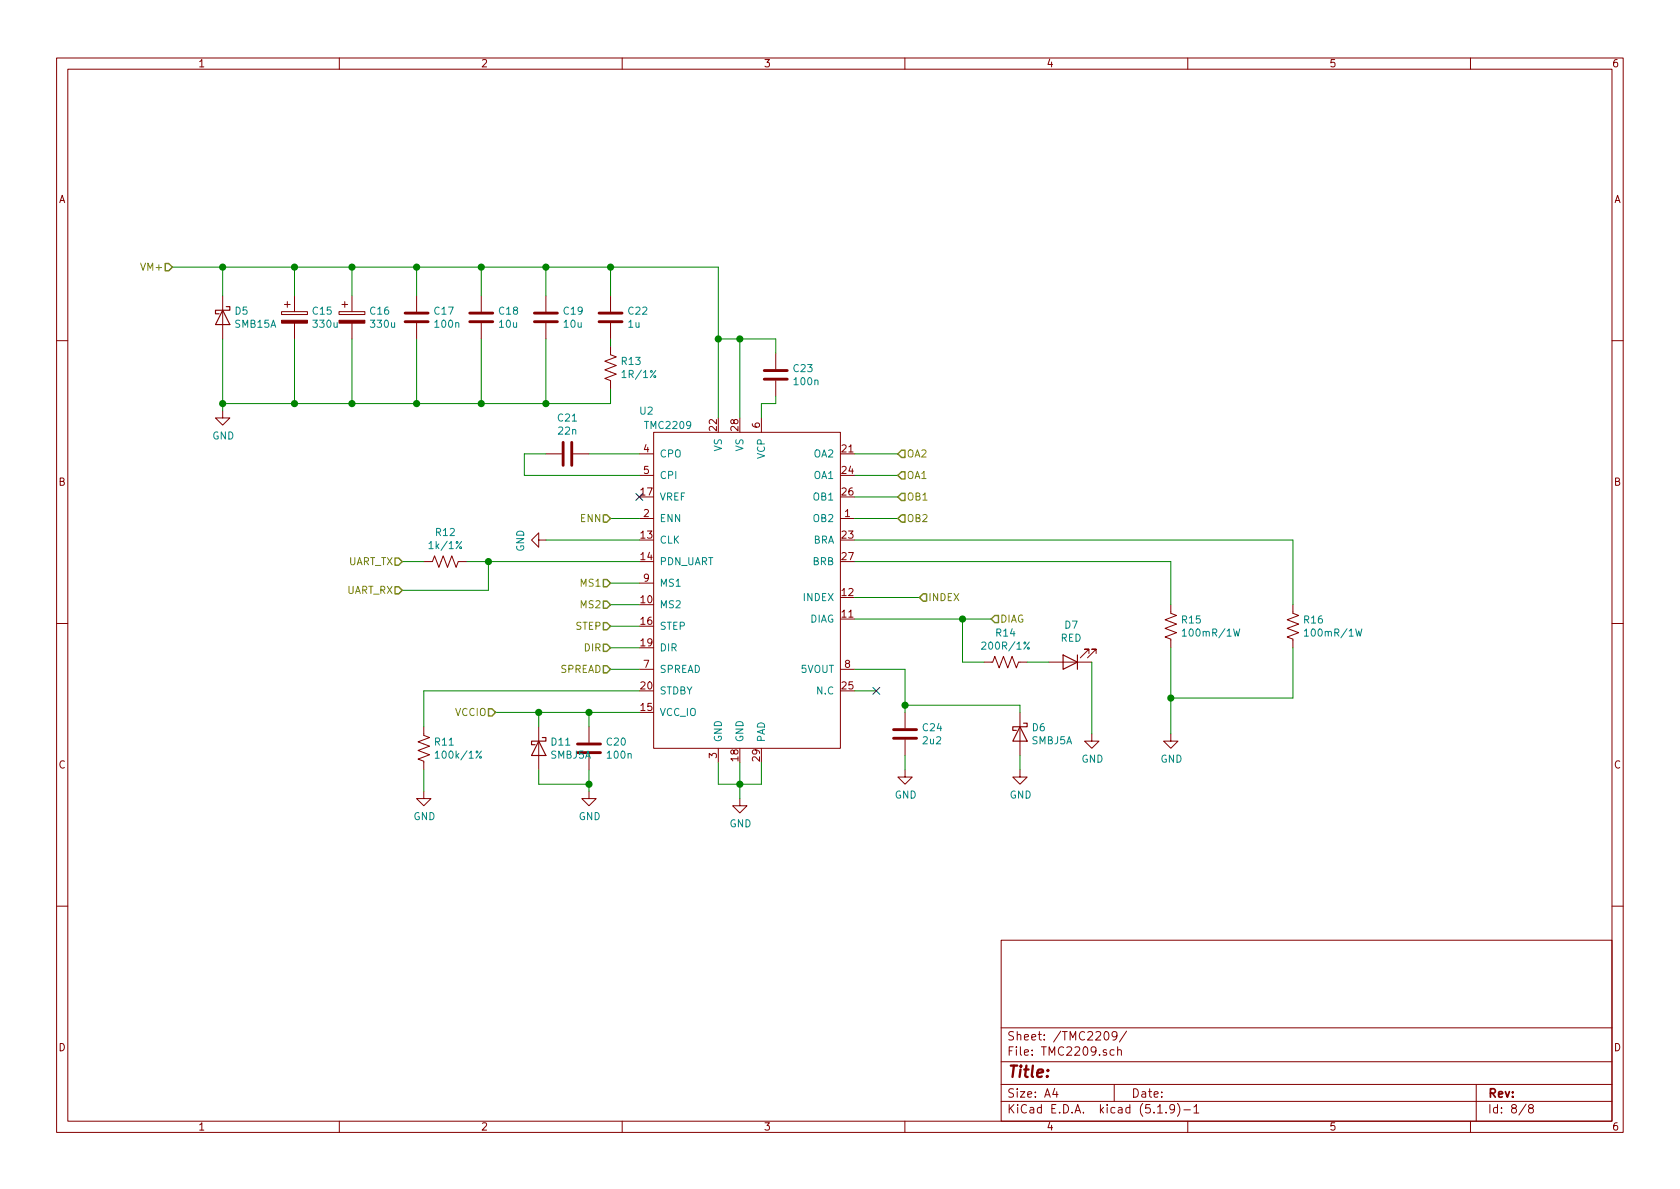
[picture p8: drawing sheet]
EESchema Schematic File Version 4
EELAYER 30 0
EELAYER END
$Descr A4 11693 8268
encoding utf-8
Sheet 8 8
Title ""
Date ""
Rev ""
Comp ""
Comment1 ""
Comment2 ""
Comment3 ""
Comment4 ""
$EndDescr
$Comp
L MMTK:TMC2209 U2
U 1 1
P 4550 3000
F 0 "U2" H 4500 3150 50  0000 C CNN
F 1 "TMC2209" H 4650 3050 50  0000 C CNN
F 2 "Package_DFN_QFN:QFN-28-1EP_5x5mm_P0.5mm_EP3.35x3.35mm_ThermalVias" H 4300 3400 50  0001 C CNN
F 3 "" H 4300 3400 50  0001 C CNN
	1    4550 3000
	1    0    0    -1  
$EndComp
$Comp
L MMTK-rescue:C-Device-MMTK-rescue C20
U 1 1
P 4100 5200
F 0 "C20" H 4215 5246 50  0000 L CNN
F 1 "100n" H 4215 5155 50  0000 L CNN
F 2 "Capacitor_SMD:C_0603_1608Metric" H 4138 5050 50  0001 C CNN
F 3 "~" H 4100 5200 50  0001 C CNN
	1    4100 5200
	1    0    0    -1  
$EndComp
$Comp
L MMTK-rescue:GND-power-MMTK-rescue #PWR0121
U 1 1
P 4100 5500
F 0 "#PWR0121" H 4100 5250 50  0001 C CNN
F 1 "GND" H 4105 5327 50  0000 C CNN
F 2 "" H 4100 5500 50  0001 C CNN
F 3 "" H 4100 5500 50  0001 C CNN
	1    4100 5500
	1    0    0    -1  
$EndComp
Wire Wire Line
	4100 5500 4100 5450
Wire Wire Line
	5000 5300 5000 5450
Wire Wire Line
	5000 5450 5150 5450
Wire Wire Line
	5300 5450 5300 5300
Wire Wire Line
	5150 5300 5150 5450
Connection ~ 5150 5450
Wire Wire Line
	5150 5450 5300 5450
$Comp
L MMTK-rescue:GND-power-MMTK-rescue #PWR0122
U 1 1
P 5150 5550
F 0 "#PWR0122" H 5150 5300 50  0001 C CNN
F 1 "GND" H 5155 5377 50  0000 C CNN
F 2 "" H 5150 5550 50  0001 C CNN
F 3 "" H 5150 5550 50  0001 C CNN
	1    5150 5550
	1    0    0    -1  
$EndComp
Wire Wire Line
	5150 5550 5150 5450
$Comp
L MMTK-rescue:C-Device-MMTK-rescue C24
U 1 1
P 6300 5100
F 0 "C24" H 6415 5146 50  0000 L CNN
F 1 "2u2" H 6415 5055 50  0000 L CNN
F 2 "Capacitor_SMD:C_0603_1608Metric" H 6338 4950 50  0001 C CNN
F 3 "~" H 6300 5100 50  0001 C CNN
	1    6300 5100
	1    0    0    -1  
$EndComp
$Comp
L MMTK-rescue:GND-power-MMTK-rescue #PWR0123
U 1 1
P 6300 5350
F 0 "#PWR0123" H 6300 5100 50  0001 C CNN
F 1 "GND" H 6305 5177 50  0000 C CNN
F 2 "" H 6300 5350 50  0001 C CNN
F 3 "" H 6300 5350 50  0001 C CNN
	1    6300 5350
	1    0    0    -1  
$EndComp
Wire Wire Line
	6300 5350 6300 5250
$Comp
L MMTK-rescue:D_Schottky-Device-MMTK-rescue D6
U 1 1
P 7100 5100
F 0 "D6" V 7054 5179 50  0000 L CNN
F 1 "SMBJ5A" V 7145 5179 50  0000 L CNN
F 2 "Diode_SMD:D_SMB" H 7100 5100 50  0001 C CNN
F 3 "~" H 7100 5100 50  0001 C CNN
	1    7100 5100
	0    1    1    0   
$EndComp
Wire Wire Line
	7100 4950 7100 4900
$Comp
L MMTK-rescue:GND-power-MMTK-rescue #PWR0124
U 1 1
P 7100 5350
F 0 "#PWR0124" H 7100 5100 50  0001 C CNN
F 1 "GND" H 7105 5177 50  0000 C CNN
F 2 "" H 7100 5350 50  0001 C CNN
F 3 "" H 7100 5350 50  0001 C CNN
	1    7100 5350
	1    0    0    -1  
$EndComp
Wire Wire Line
	7100 5350 7100 5250
$Comp
L MMTK-rescue:R_US-Device-MMTK-rescue R14
U 1 1
P 7000 4600
F 0 "R14" V 6795 4600 50  0000 C CNN
F 1 "200R/1%" V 6886 4600 50  0000 C CNN
F 2 "Resistor_SMD:R_0603_1608Metric" V 7040 4590 50  0001 C CNN
F 3 "~" H 7000 4600 50  0001 C CNN
	1    7000 4600
	0    1    1    0   
$EndComp
Wire Wire Line
	6700 4600 6850 4600
$Comp
L MMTK-rescue:LED-Device-MMTK-rescue D7
U 1 1
P 7450 4600
F 0 "D7" H 7443 4345 50  0000 C CNN
F 1 "RED" H 7443 4436 50  0000 C CNN
F 2 "LED_SMD:LED_0603_1608Metric" H 7450 4600 50  0001 C CNN
F 3 "~" H 7450 4600 50  0001 C CNN
	1    7450 4600
	-1   0    0    1   
$EndComp
Wire Wire Line
	7150 4600 7300 4600
$Comp
L MMTK-rescue:GND-power-MMTK-rescue #PWR0125
U 1 1
P 7600 5100
F 0 "#PWR0125" H 7600 4850 50  0001 C CNN
F 1 "GND" H 7605 4927 50  0000 C CNN
F 2 "" H 7600 5100 50  0001 C CNN
F 3 "" H 7600 5100 50  0001 C CNN
	1    7600 5100
	1    0    0    -1  
$EndComp
Wire Wire Line
	7600 5100 7600 4600
Text HLabel 6400 4150 2    50   Input ~ 0
INDEX
Wire Wire Line
	6400 4150 5950 4150
$Comp
L MMTK-rescue:C-Device-MMTK-rescue C23
U 1 1
P 5400 2600
F 0 "C23" H 5515 2646 50  0000 L CNN
F 1 "100n" H 5515 2555 50  0000 L CNN
F 2 "Capacitor_SMD:C_0603_1608Metric" H 5438 2450 50  0001 C CNN
F 3 "~" H 5400 2600 50  0001 C CNN
	1    5400 2600
	1    0    0    -1  
$EndComp
Wire Wire Line
	5300 2900 5300 2800
Wire Wire Line
	5300 2800 5400 2800
Wire Wire Line
	5400 2800 5400 2750
Wire Wire Line
	5150 2900 5150 2350
Wire Wire Line
	5150 2350 5400 2350
Wire Wire Line
	5400 2350 5400 2450
Wire Wire Line
	5000 2900 5000 2350
Wire Wire Line
	5000 2350 5150 2350
Connection ~ 5150 2350
Text HLabel 1200 1850 0    50   Input ~ 0
VM+
Wire Wire Line
	1200 1850 1550 1850
Wire Wire Line
	1550 1850 1550 2050
Wire Wire Line
	1550 1850 2050 1850
Wire Wire Line
	5000 1850 5000 2350
Connection ~ 1550 1850
Connection ~ 5000 2350
$Comp
L MMTK-rescue:GND-power-MMTK-rescue #PWR0126
U 1 1
P 1550 2850
F 0 "#PWR0126" H 1550 2600 50  0001 C CNN
F 1 "GND" H 1555 2677 50  0000 C CNN
F 2 "" H 1550 2850 50  0001 C CNN
F 3 "" H 1550 2850 50  0001 C CNN
	1    1550 2850
	1    0    0    -1  
$EndComp
Wire Wire Line
	1550 2350 1550 2800
$Comp
L MMTK-rescue:CP-Device-MMTK-rescue C15
U 1 1
P 2050 2200
F 0 "C15" H 2168 2246 50  0000 L CNN
F 1 "330u" H 2168 2155 50  0000 L CNN
F 2 "Capacitor_SMD:CP_Elec_10x10" H 2088 2050 50  0001 C CNN
F 3 "~" H 2050 2200 50  0001 C CNN
	1    2050 2200
	1    0    0    -1  
$EndComp
$Comp
L MMTK-rescue:CP-Device-MMTK-rescue C16
U 1 1
P 2450 2200
F 0 "C16" H 2568 2246 50  0000 L CNN
F 1 "330u" H 2568 2155 50  0000 L CNN
F 2 "Capacitor_SMD:CP_Elec_10x10" H 2488 2050 50  0001 C CNN
F 3 "~" H 2450 2200 50  0001 C CNN
	1    2450 2200
	1    0    0    -1  
$EndComp
$Comp
L MMTK-rescue:C-Device-MMTK-rescue C17
U 1 1
P 2900 2200
F 0 "C17" H 3015 2246 50  0000 L CNN
F 1 "100n" H 3015 2155 50  0000 L CNN
F 2 "Capacitor_SMD:C_0603_1608Metric" H 2938 2050 50  0001 C CNN
F 3 "~" H 2900 2200 50  0001 C CNN
	1    2900 2200
	1    0    0    -1  
$EndComp
$Comp
L MMTK-rescue:C-Device-MMTK-rescue C18
U 1 1
P 3350 2200
F 0 "C18" H 3465 2246 50  0000 L CNN
F 1 "10u" H 3465 2155 50  0000 L CNN
F 2 "Capacitor_SMD:C_1206_3216Metric" H 3388 2050 50  0001 C CNN
F 3 "~" H 3350 2200 50  0001 C CNN
	1    3350 2200
	1    0    0    -1  
$EndComp
$Comp
L MMTK-rescue:C-Device-MMTK-rescue C19
U 1 1
P 3800 2200
F 0 "C19" H 3915 2246 50  0000 L CNN
F 1 "10u" H 3915 2155 50  0000 L CNN
F 2 "Capacitor_SMD:C_1206_3216Metric" H 3838 2050 50  0001 C CNN
F 3 "~" H 3800 2200 50  0001 C CNN
	1    3800 2200
	1    0    0    -1  
$EndComp
$Comp
L MMTK-rescue:C-Device-MMTK-rescue C22
U 1 1
P 4250 2200
F 0 "C22" H 4365 2246 50  0000 L CNN
F 1 "1u" H 4365 2155 50  0000 L CNN
F 2 "Capacitor_SMD:C_1206_3216Metric" H 4288 2050 50  0001 C CNN
F 3 "~" H 4250 2200 50  0001 C CNN
	1    4250 2200
	1    0    0    -1  
$EndComp
Wire Wire Line
	1550 2800 2050 2800
Wire Wire Line
	2050 2800 2050 2350
Connection ~ 1550 2800
Wire Wire Line
	1550 2800 1550 2850
Wire Wire Line
	2050 2050 2050 1850
Connection ~ 2050 1850
Wire Wire Line
	2050 1850 2450 1850
Wire Wire Line
	2450 2050 2450 1850
Connection ~ 2450 1850
Wire Wire Line
	2450 1850 2900 1850
Wire Wire Line
	2050 2800 2450 2800
Wire Wire Line
	2450 2800 2450 2350
Connection ~ 2050 2800
Wire Wire Line
	2900 2350 2900 2800
Wire Wire Line
	2900 2800 2450 2800
Connection ~ 2450 2800
Wire Wire Line
	2900 2050 2900 1850
Connection ~ 2900 1850
Wire Wire Line
	2900 1850 3350 1850
Wire Wire Line
	3350 2350 3350 2800
Wire Wire Line
	3350 2800 2900 2800
Connection ~ 2900 2800
Wire Wire Line
	3800 2350 3800 2800
Wire Wire Line
	3800 2800 3350 2800
Connection ~ 3350 2800
Wire Wire Line
	4250 2800 3800 2800
Connection ~ 3800 2800
$Comp
L MMTK-rescue:R_US-Device-MMTK-rescue R13
U 1 1
P 4250 2550
F 0 "R13" H 4318 2596 50  0000 L CNN
F 1 "1R/1%" H 4318 2505 50  0000 L CNN
F 2 "Resistor_SMD:R_0603_1608Metric" V 4290 2540 50  0001 C CNN
F 3 "~" H 4250 2550 50  0001 C CNN
	1    4250 2550
	1    0    0    -1  
$EndComp
Wire Wire Line
	4250 2800 4250 2700
Wire Wire Line
	4250 2400 4250 2350
Wire Wire Line
	4250 2050 4250 1850
Connection ~ 4250 1850
Wire Wire Line
	4250 1850 5000 1850
Wire Wire Line
	3800 2050 3800 1850
Connection ~ 3800 1850
Wire Wire Line
	3800 1850 4250 1850
Wire Wire Line
	3350 2050 3350 1850
Connection ~ 3350 1850
Wire Wire Line
	3350 1850 3800 1850
$Comp
L MMTK-rescue:C-Device-MMTK-rescue C21
U 1 1
P 3950 3150
F 0 "C21" V 3698 3150 50  0000 C CNN
F 1 "22n" V 3789 3150 50  0000 C CNN
F 2 "Capacitor_SMD:C_0805_2012Metric" H 3988 3000 50  0001 C CNN
F 3 "~" H 3950 3150 50  0001 C CNN
	1    3950 3150
	0    1    1    0   
$EndComp
Wire Wire Line
	4100 3150 4450 3150
Wire Wire Line
	3800 3150 3650 3150
Wire Wire Line
	3650 3150 3650 3300
Wire Wire Line
	3650 3300 4450 3300
Text HLabel 4250 3600 0    50   Input ~ 0
ENN
Wire Wire Line
	4250 3600 4450 3600
Text HLabel 2800 4100 0    50   Input ~ 0
UART_RX
Text HLabel 2800 3900 0    50   Input ~ 0
UART_TX
Text HLabel 4250 4050 0    50   Input ~ 0
MS1
Text HLabel 4250 4200 0    50   Input ~ 0
MS2
Text HLabel 4250 4350 0    50   Input ~ 0
STEP
Text HLabel 4250 4500 0    50   Input ~ 0
DIR
Text HLabel 4250 4650 0    50   Input ~ 0
SPREAD
$Comp
L MMTK-rescue:R_US-Device-MMTK-rescue R11
U 1 1
P 2950 5200
F 0 "R11" H 3018 5246 50  0000 L CNN
F 1 "100k/1%" H 3018 5155 50  0000 L CNN
F 2 "Resistor_SMD:R_0603_1608Metric" V 2990 5190 50  0001 C CNN
F 3 "~" H 2950 5200 50  0001 C CNN
	1    2950 5200
	1    0    0    -1  
$EndComp
Wire Wire Line
	2950 5050 2950 4800
Wire Wire Line
	2950 4800 4450 4800
$Comp
L MMTK-rescue:GND-power-MMTK-rescue #PWR0127
U 1 1
P 2950 5500
F 0 "#PWR0127" H 2950 5250 50  0001 C CNN
F 1 "GND" H 2955 5327 50  0000 C CNN
F 2 "" H 2950 5500 50  0001 C CNN
F 3 "" H 2950 5500 50  0001 C CNN
	1    2950 5500
	1    0    0    -1  
$EndComp
Wire Wire Line
	2950 5500 2950 5350
$Comp
L MMTK-rescue:R_US-Device-MMTK-rescue R15
U 1 1
P 8150 4350
F 0 "R15" H 8218 4396 50  0000 L CNN
F 1 "100mR/1W" H 8218 4305 50  0000 L CNN
F 2 "Resistor_SMD:R_2512_6332Metric" V 8190 4340 50  0001 C CNN
F 3 "~" H 8150 4350 50  0001 C CNN
	1    8150 4350
	1    0    0    -1  
$EndComp
$Comp
L MMTK-rescue:R_US-Device-MMTK-rescue R16
U 1 1
P 9000 4350
F 0 "R16" H 9068 4396 50  0000 L CNN
F 1 "100mR/1W" H 9068 4305 50  0000 L CNN
F 2 "Resistor_SMD:R_2512_6332Metric" V 9040 4340 50  0001 C CNN
F 3 "~" H 9000 4350 50  0001 C CNN
	1    9000 4350
	1    0    0    -1  
$EndComp
Wire Wire Line
	8150 4500 8150 4850
Wire Wire Line
	8150 4850 9000 4850
Wire Wire Line
	9000 4850 9000 4500
$Comp
L MMTK-rescue:GND-power-MMTK-rescue #PWR0129
U 1 1
P 8150 5100
F 0 "#PWR0129" H 8150 4850 50  0001 C CNN
F 1 "GND" H 8155 4927 50  0000 C CNN
F 2 "" H 8150 5100 50  0001 C CNN
F 3 "" H 8150 5100 50  0001 C CNN
	1    8150 5100
	1    0    0    -1  
$EndComp
Wire Wire Line
	8150 5100 8150 4850
Connection ~ 8150 4850
Wire Wire Line
	5950 3900 8150 3900
Wire Wire Line
	8150 3900 8150 4200
Wire Wire Line
	5950 3750 9000 3750
Wire Wire Line
	9000 3750 9000 4200
$Comp
L MMTK-rescue:R_US-Device-MMTK-rescue R12
U 1 1
P 3100 3900
F 0 "R12" V 2895 3900 50  0000 C CNN
F 1 "1k/1%" V 2986 3900 50  0000 C CNN
F 2 "Resistor_SMD:R_0603_1608Metric" V 3140 3890 50  0001 C CNN
F 3 "~" H 3100 3900 50  0001 C CNN
	1    3100 3900
	0    1    1    0   
$EndComp
Wire Wire Line
	2800 3900 2950 3900
Wire Wire Line
	2800 4100 3400 4100
Wire Wire Line
	4250 4050 4450 4050
Wire Wire Line
	4450 4200 4250 4200
Wire Wire Line
	4250 4350 4450 4350
Wire Wire Line
	4450 4500 4250 4500
Wire Wire Line
	4250 4650 4450 4650
Text HLabel 6250 3300 2    50   Input ~ 0
OA1
Text HLabel 6250 3150 2    50   Input ~ 0
OA2
Text HLabel 6250 3450 2    50   Input ~ 0
OB1
Text HLabel 6250 3600 2    50   Input ~ 0
OB2
Wire Wire Line
	5950 3600 6250 3600
Wire Wire Line
	5950 3450 6250 3450
Wire Wire Line
	6250 3300 5950 3300
Wire Wire Line
	5950 3150 6250 3150
Wire Wire Line
	6700 4300 6700 4600
Wire Wire Line
	5950 4300 6700 4300
Wire Wire Line
	5950 4650 6300 4650
Wire Wire Line
	6300 4650 6300 4900
Wire Wire Line
	7100 4900 6300 4900
Connection ~ 6300 4900
Wire Wire Line
	6300 4900 6300 4950
Text HLabel 6900 4300 2    50   Input ~ 0
DIAG
Wire Wire Line
	6700 4300 6900 4300
Connection ~ 6700 4300
Wire Wire Line
	3400 4100 3400 3900
Wire Wire Line
	3250 3900 3400 3900
Connection ~ 3400 3900
Wire Wire Line
	3400 3900 4450 3900
$Comp
L MMTK-rescue:GND-power-MMTK-rescue #PWR0130
U 1 1
P 3800 3750
F 0 "#PWR0130" H 3800 3500 50  0001 C CNN
F 1 "GND" H 3805 3577 50  0000 C CNN
F 2 "" H 3800 3750 50  0001 C CNN
F 3 "" H 3800 3750 50  0001 C CNN
	1    3800 3750
	0    1    1    0   
$EndComp
Wire Wire Line
	4450 3750 3800 3750
Wire Wire Line
	4100 5050 4100 4950
Text HLabel 3450 4950 0    50   Input ~ 0
VCCIO
NoConn ~ 6100 4800
Wire Wire Line
	6100 4800 5950 4800
NoConn ~ 4450 3450
Connection ~ 4100 4950
Wire Wire Line
	4100 4950 4450 4950
Wire Wire Line
	3450 4950 3750 4950
$Comp
L MMTK-rescue:D_Schottky-Device-MMTK-rescue D11
U 1 1
P 3750 5200
F 0 "D11" V 3704 5279 50  0000 L CNN
F 1 "SMBJ5A" V 3795 5279 50  0000 L CNN
F 2 "Diode_SMD:D_SMB" H 3750 5200 50  0001 C CNN
F 3 "~" H 3750 5200 50  0001 C CNN
	1    3750 5200
	0    1    1    0   
$EndComp
Wire Wire Line
	3750 5050 3750 4950
Connection ~ 3750 4950
Wire Wire Line
	3750 4950 4100 4950
Wire Wire Line
	3750 5350 3750 5450
Wire Wire Line
	3750 5450 4100 5450
Connection ~ 4100 5450
Wire Wire Line
	4100 5450 4100 5350
$Comp
L MMTK-rescue:D_Schottky-Device-MMTK-rescue D5
U 1 1
P 1550 2200
F 0 "D5" V 1504 2279 50  0000 L CNN
F 1 "SMB15A" V 1595 2279 50  0000 L CNN
F 2 "Diode_SMD:D_SMB" H 1550 2200 50  0001 C CNN
F 3 "~" H 1550 2200 50  0001 C CNN
	1    1550 2200
	0    1    1    0   
$EndComp
$EndSCHEMATC
